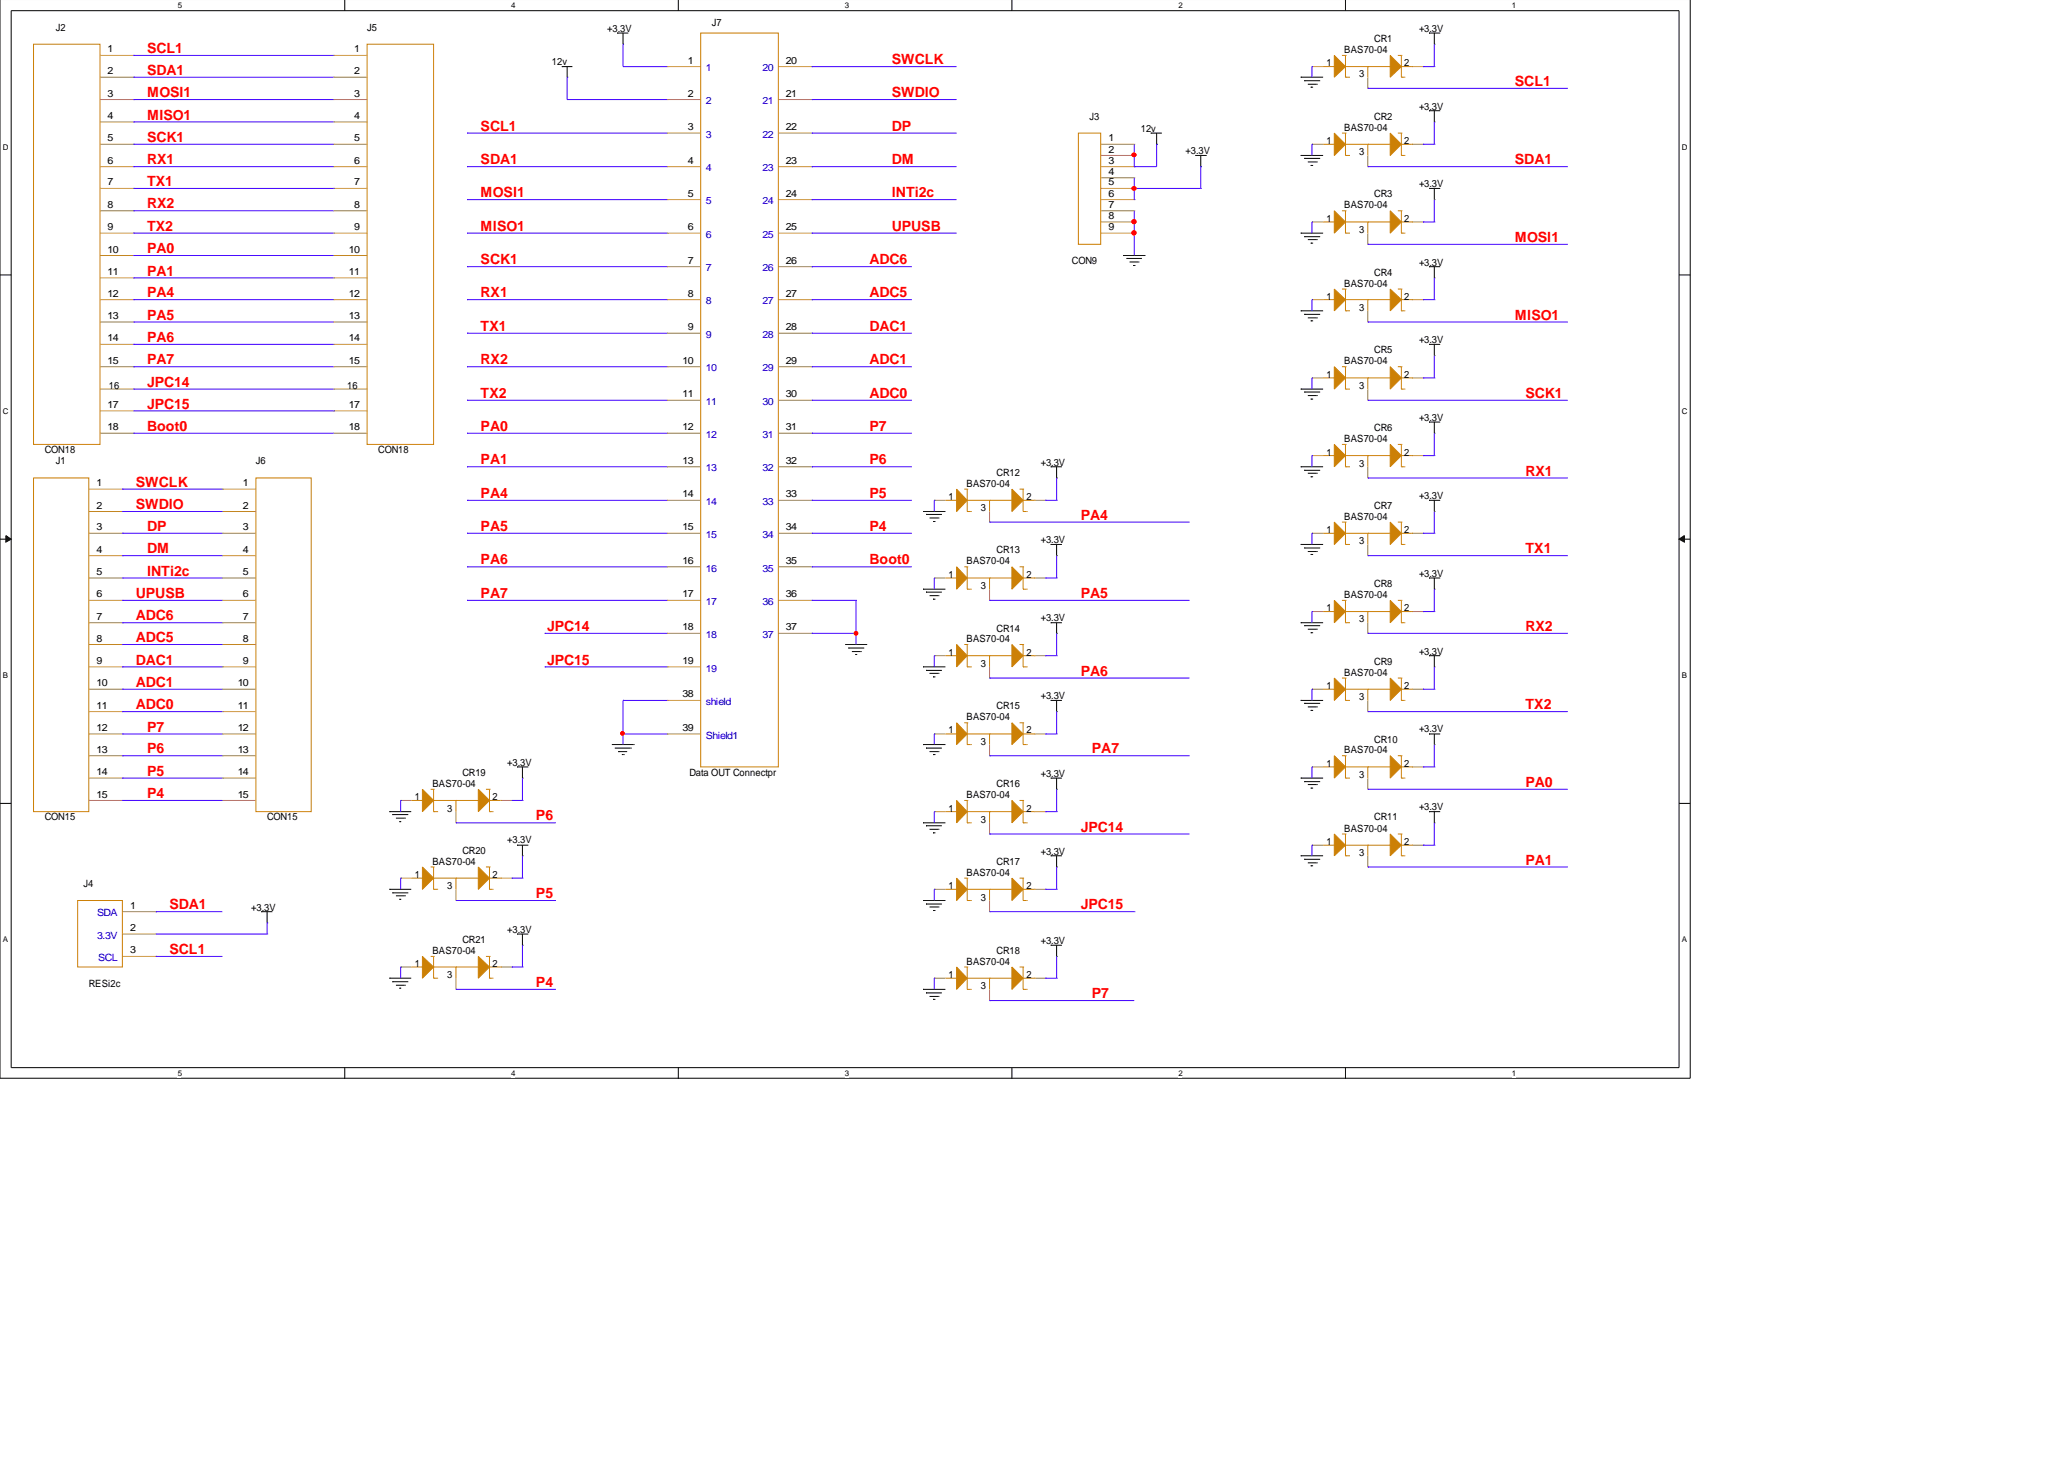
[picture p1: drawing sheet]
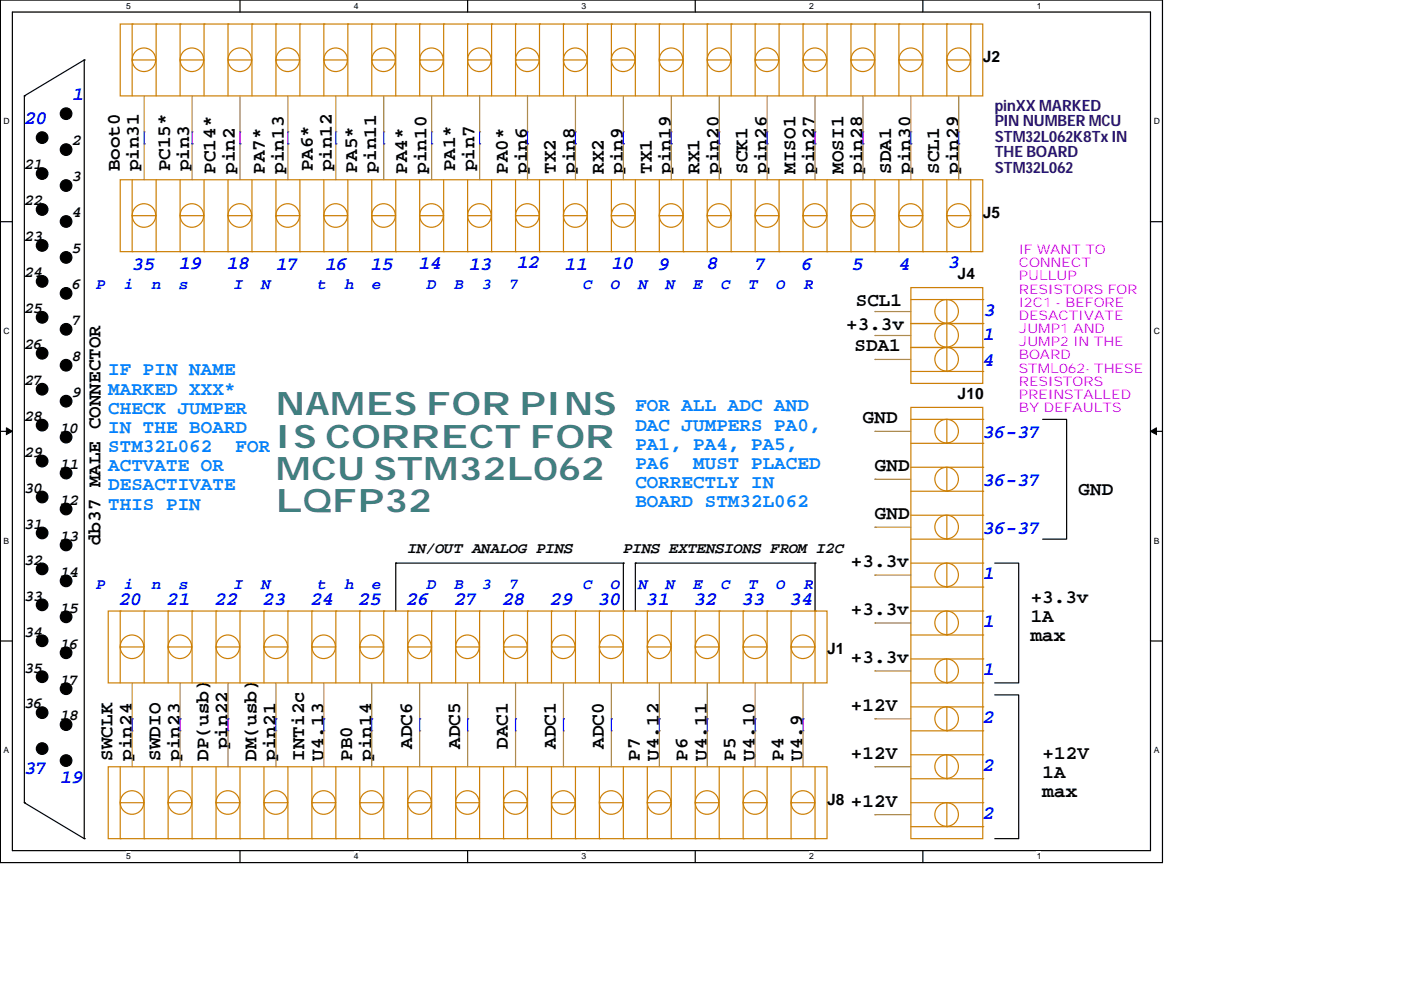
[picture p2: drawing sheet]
# OrCAD Capture schematic CONN_BOARD.DSN

## Sheets
1 PAGE3
2 PAGE2: size A
3 PAGE1: size B

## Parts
sheet PAGE1
CR1  BAS70-04  [SOT23]
CR2  BAS70-04  [SOT23]
CR3  BAS70-04  [SOT23]
CR4  BAS70-04  [SOT23]
CR5  BAS70-04  [SOT23]
CR6  BAS70-04  [SOT23]
CR7  BAS70-04  [SOT23]
CR8  BAS70-04  [SOT23]
CR9  BAS70-04  [SOT23]
CR10  BAS70-04  [SOT23]
CR11  BAS70-04  [SOT23]
CR12  BAS70-04  [SOT23]
CR13  BAS70-04  [SOT23]
CR14  BAS70-04  [SOT23]
CR15  BAS70-04  [SOT23]
CR16  BAS70-04  [SOT23]
CR17  BAS70-04  [SOT23]
CR18  BAS70-04  [SOT23]
CR19  BAS70-04  [SOT23]
CR20  BAS70-04  [SOT23]
CR21  BAS70-04  [SOT23]
J3  CON9  [CONRA-9P-200]
J6  CON15  [CONRA_15_200]
J7  Data OUT Connectpr  [AMPHENOL_L717SDC37P1ACH4F]
sheet PAGE2
J1  CON18  [CONRA_18_200]
J2  CON18  [CONRA_18_200]
J4  CON18  [CONRA_18_200]
J5  CON18  [CONRA_18_200]
J8  CON18  [CONRA_18_200]
J10  CON18  [CONRA_18_200]

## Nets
12v: J3.1 J3.2 J3.3 J7.2
+3.3V: CR1.2(K) CR2.2(K) CR3.2(K) CR4.2(K) CR5.2(K) CR6.2(K) CR7.2(K) CR8.2(K) CR9.2(K) CR10.2(K) CR11.2(K) CR12.2(K) CR13.2(K) CR14.2(K) CR15.2(K) CR16.2(K) CR17.2(K) CR18.2(K) CR19.2(K) CR20.2(K) CR21.2(K) J3.4 J3.5 J3.6 J4.2 J7.1
GND: CR1.1(A) CR2.1(A) CR3.1(A) CR4.1(A) CR5.1(A) CR6.1(A) CR7.1(A) CR8.1(A) CR9.1(A) CR10.1(A) CR11.1(A) CR12.1(A) CR13.1(A) CR14.1(A) CR15.1(A) CR16.1(A) CR17.1(A) CR18.1(A) CR19.1(A) CR20.1(A) CR21.1(A) J3.7 J3.8 J3.9 J7.36 J7.37 J7.38(shield) J7.39(Shield1)
ADC0: J1.11 J6.11 J7.30 J8.11
ADC1: J1.10 J6.10 J7.29 J8.10
ADC5: J1.8 J6.8 J7.27 J8.8
ADC6: J1.7 J6.7 J7.26 J8.7
Boot0: J2.18 J5.18 J7.35
DAC1: J1.9 J6.9 J7.28 J8.9
DM: J1.4 J6.4 J7.23 J8.4
DP: J1.3 J6.3 J7.22 J8.3
INTi2c: J1.5 J6.5 J7.24 J8.5
JPC14: CR16.3(K/A) J2.16 J5.16 J7.18
JPC15: CR17.3(K/A) J2.17 J5.17 J7.19
MISO1: CR4.3(K/A) J2.4 J5.4 J7.6
MOSI1: CR3.3(K/A) J2.3 J5.3 J7.5
P4: CR21.3(K/A) J1.15 J6.15 J7.34 J8.15
P5: CR20.3(K/A) J1.14 J6.14 J7.33 J8.14
P6: CR19.3(K/A) J1.13 J6.13 J7.32 J8.13
P7: CR18.3(K/A) J1.12 J6.12 J7.31 J8.12
PA0: CR10.3(K/A) J2.10 J5.10 J7.12
PA1: CR11.3(K/A) J2.11 J5.11 J7.13
PA4: CR12.3(K/A) J2.12 J5.12 J7.14
PA5: CR13.3(K/A) J2.13 J5.13 J7.15
PA6: CR14.3(K/A) J2.14 J5.14 J7.16
PA7: CR15.3(K/A) J2.15 J5.15 J7.17
RX1: CR6.3(K/A) J2.6 J5.6 J7.8
RX2: CR8.3(K/A) J2.8 J5.8 J7.10
SCK1: CR5.3(K/A) J2.5 J5.5 J7.7
SCL1: CR1.3(K/A) J2.1 J4.3 J5.1 J7.3
SDA1: CR2.3(K/A) J2.2 J4.1 J5.2 J7.4
SWCLK: J1.1 J6.1 J7.20 J8.1
SWDIO: J1.2 J6.2 J7.21 J8.2
TX1: CR7.3(K/A) J2.7 J5.7 J7.9
TX2: CR9.3(K/A) J2.9 J5.9 J7.11
UPUSB: J1.6 J6.6 J7.25 J8.6

Not connected (* = marked no-connect by the designer): J10 1 2 3 4 5 6 7 8 9

## Notes on the sheets
sheet 2
- 1
- pinXX MARKED
  PIN NUMBER MCU
  STM32L062K8Tx
  IN THE BOARD
  STM32L062
- 20
- Boot0
  pin31
- PC15*
  pin3
- PC14*
  pin2
- PA7*
  pin13
- PA6*
  pin12
- PA5*
  pin11
- PA4*
  pin10
- TX1
  pin19
- RX1
  pin20
- SCK1
  pin26
- MISO1
  pin27
- MOSI1
  pin28
- SDA1
  pin30
- SCL1
  pin29
- PA1*
  pin7
- PA0*
  pin6
- TX2
  pin8
- RX2
  pin9
- 2
- 21
- 3
- 22
- 4
- 23
- 5
- IF WANT TO
  CONNECT
  PULLUP
  RESISTORS FOR
  I2C1 - BEFORE
  DESACTIVATE
  JUMP1 AND
  JUMP2 IN THE
  BOARD
  STML062- THESE
  RESISTORS
  PREINSTALLED
  BY DEFAULTS
- 35
- 19
- 18
- 17
- 16
- 15
- 14
- 13
- 12
- 11
- 10
- 9
- 8
- 7
- 6
- 5
- 4
- 3
- 24
- 6
- P  i  n  s     I  N     t  h  e     D  B  3  7       C  O  N  N  E  C  T  O  R
- 25
- SCL1
- 3
- 7
- db37 MALE CONNECTOR
- +3.3v
- 1
- 26
- SDA1
- 8
- 4
- 27
- IF PIN NAME
  MARKED XXX*
  CHECK JUMPER
  IN THE BOARD
  STM32L062  FOR
  ACTVATE OR
  DESACTIVATE
  THIS PIN
- 9
- NAMES FOR PINS
  IS CORRECT FOR
  MCU STM32L062
  LQFP32
- FOR ALL ADC AND
  DAC JUMPERS PA0,
  PA1, PA4, PA5,
  PA6  MUST PLACED
  CORRECTLY IN
  BOARD STM32L062
- 28
- GND
- 10
- 36-37
- 29
- 11
- GND
- 36-37
- 30
- GND
- 12
- GND
- 31
- 13
- 36-37
- IN/OUT ANALOG PINS
- PINS EXTENSIONS FROM I2C
- 32
- +3.3v
- 14
- 1
- P  i  n  s     I  N     t  h  e     D  B  3  7       C  O  N  N  E  C  T  O  R
- 33
- 20
- 21
- 22
- 23
- 24
- 25
- 26
- 27
- 28
- 29
- 30
- 31
- 32
- 33
- 34
- +3.3v
  1A
  max
- 15
- +3.3v
- 1
- 34
- 16
- +3.3v
- 35
- DM(usb)
  pin21
- 1
- 17
- DP(usb)
   pin22
- INTi2c
  U4.13
- 36
- SWCLK
  pin24
- SWDIO
  pin23
- PB0
  pin14
- ADC6
- ADC5
- DAC1
- ADC1
- ADC0
- P7
  U4.12
- P6
  U4.11
- P5
  U4.10
- +12V
- 18
- P4
  U4.9
- 2
- +12V
- +12V
  1A
  max
- 37
- 19
- 2
- +12V
- 2
